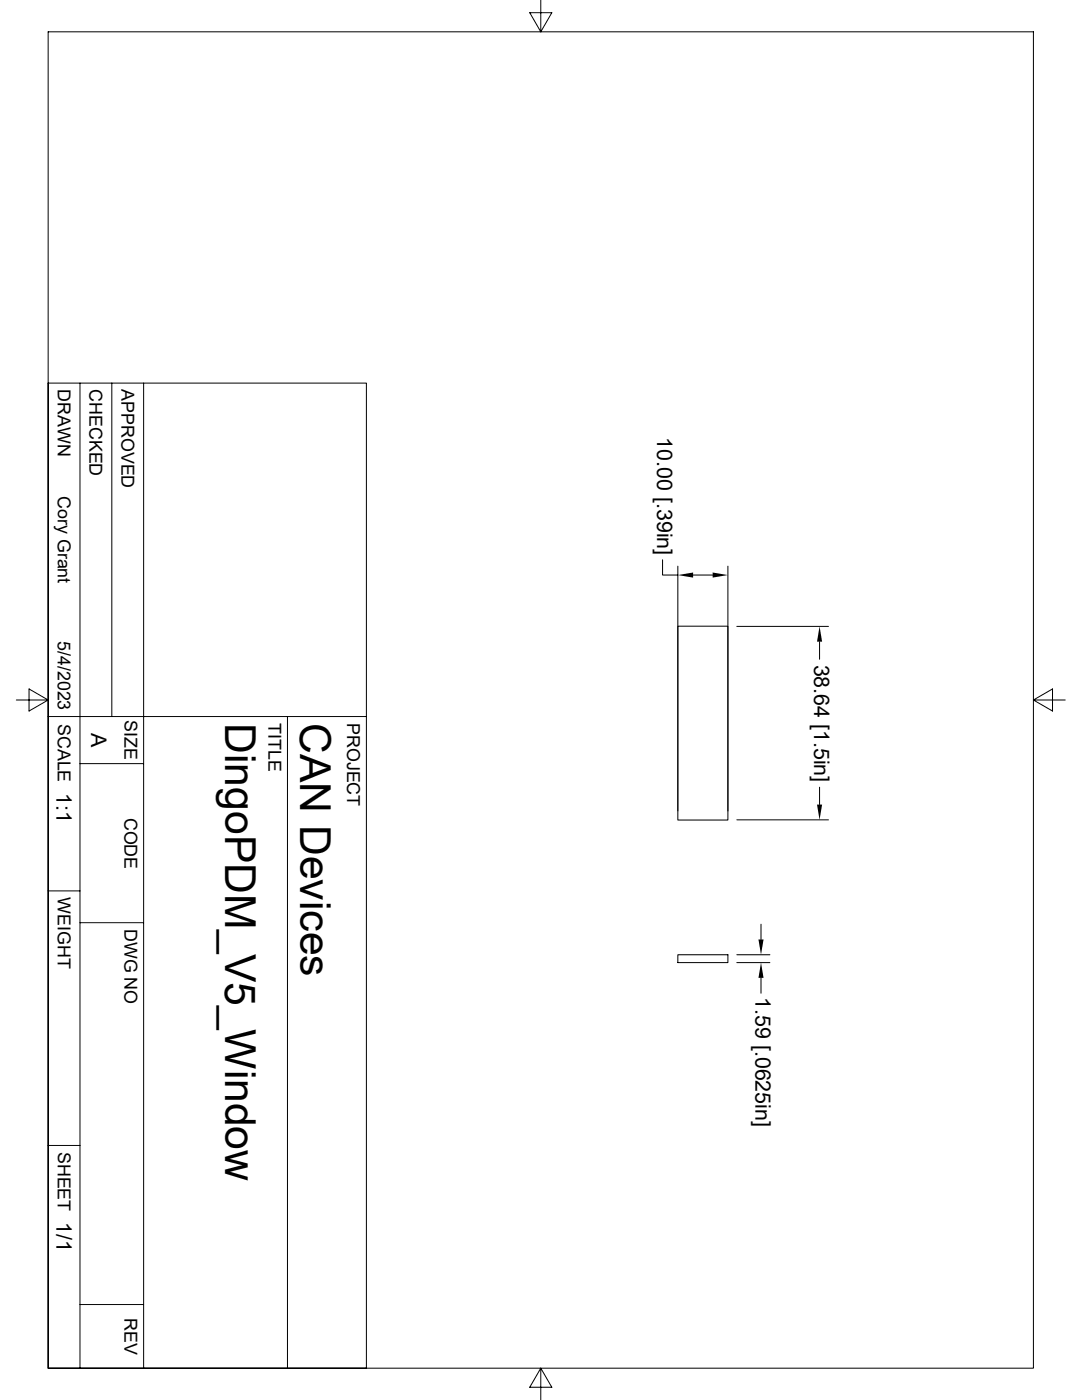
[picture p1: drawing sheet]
<svg xmlns="http://www.w3.org/2000/svg" width="216mm" height="279mm" viewBox="0 0 216 279" stroke-linecap="round" stroke-linejoin="round" font-family="sans-serif">
<g fill="none" stroke="#000" stroke-width=".2">
<path d="M9.6 6.4h196.6v266.6h-196.6zM107.9 0v6.4l2.2-3.9h-4.4l2.2 3.9M9.6 76.5h63.5v196.5h-63.5zM16 76.5v196.5M22.3 76.5v66.5M28.7 76.5v196.5M132.2 111.7v3.1h3.1M135.3 113v48.8M138.3 114.8h3.9M145.2 113v48.8M3.3 139.7h6.3l-3.8 2.2v-4.4l3.8 2.2M135.3 125h9.9v38.7h-9.9z"/>
<path d="M147 125h18.3M163.5 128.1v3.5M206.2 139.7l3.8-2.2v4.4l-3.8-2.2h6.4M9.6 143h63.5M16 152.4h12.7M57.4 143v130M163.5 157.1v3.5M9.6 177.8h6.4M147 163.6h18.3M16 184.1h12.7M135.3 190.5h9.9v1.6h-9.9zM147 190.5h6.6"/>
<path d="M147 192.1h6.6M151.8 184.4v3.1M151.8 195.2v3M9.6 228.6h6.4M16 260.3h12.7M107.9 273l-2.2 3.9h4.4l-2.2-3.9v6.4"/>
</g>
<path d="M135.3 114.8l3-.5v1zM142.2 114.3l3 .5-3 .5zM163.5 125l.5 3.1h-1zM163 160.6h1l-.5 3zM151.3 187.5h1.1l-.6 3zM151.8 192.1l.6 3.1h-1.1z" fill="#000"/>
<g font-size="8.5">
<text x="44.9" y="144.3" transform="rotate(90 44.9 144.3)">DingoPDM_V5_Window</text>
<text x="59.9" y="144.3" transform="rotate(90 59.9 144.3)">CAN Devices</text>
</g>
<g font-size="4.3">
<text x="131.1" y="87.3" transform="rotate(90 131.1 87.3)">10.00 [.39in]</text>
<text x="162.4" y="132.6" transform="rotate(90 162.4 132.6)">38.64 [1.5in]</text>
<text x="18.2" y="146.3" transform="rotate(90 18.2 146.3)">A</text>
<text x="11.3" y="158.2" transform="rotate(90 11.3 158.2)">1:1</text>
<text x="150.7" y="199" transform="rotate(90 150.7 199)">1.59 [.0625in]</text>
<text x="11.3" y="243.8" transform="rotate(90 11.3 243.8)">1/1</text>
</g>
<g font-size="3.6">
<text x="11.5" y="77.7" transform="rotate(90 11.5 77.7)">DRAWN</text>
<text x="17.9" y="77.7" transform="rotate(90 17.9 77.7)">CHECKED</text>
<text x="24.2" y="77.7" transform="rotate(90 24.2 77.7)">APPROVED</text>
<text x="11.5" y="99" transform="rotate(90 11.5 99)">Cory Grant</text>
<text x="11.5" y="127.9" transform="rotate(90 11.5 127.9)">5/4/2023</text>
<text x="24.9" y="143.8" transform="rotate(90 24.9 143.8)">SIZE</text>
<text x="11.5" y="144.5" transform="rotate(90 11.5 144.5)">SCALE</text>
<text x="53.6" y="144.3" transform="rotate(90 53.6 144.3)">TITLE</text>
<text x="69.3" y="144.3" transform="rotate(90 69.3 144.3)">PROJECT</text>
<text x="24.9" y="163.2" transform="rotate(90 24.9 163.2)">CODE</text>
<text x="11.5" y="179.1" transform="rotate(90 11.5 179.1)">WEIGHT</text>
<text x="24.9" y="185.4" transform="rotate(90 24.9 185.4)">DWG NO</text>
<text x="11.5" y="229.9" transform="rotate(90 11.5 229.9)">SHEET</text>
<text x="24.9" y="263" transform="rotate(90 24.9 263)">REV</text>
</g>
</svg>
